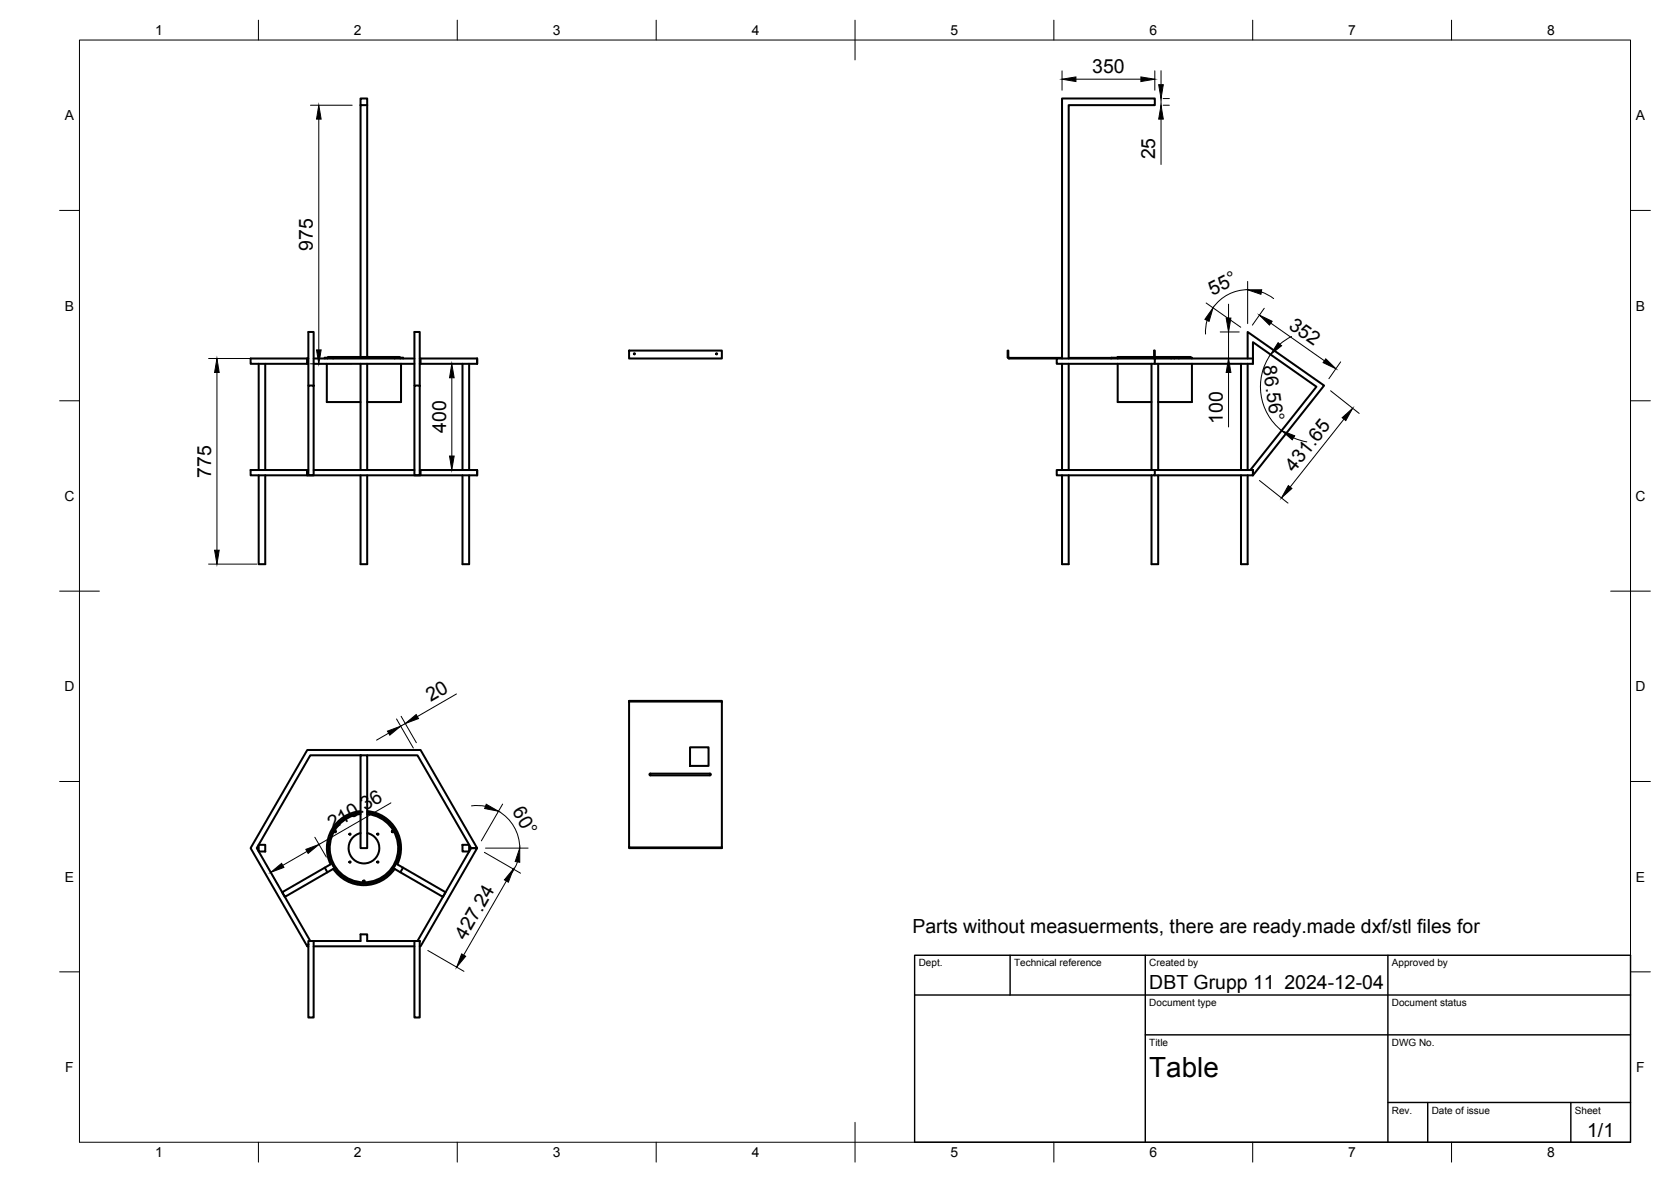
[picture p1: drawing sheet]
<svg xmlns="http://www.w3.org/2000/svg" width="420mm" height="297mm" viewBox="0 0 420 297" stroke-linecap="round" stroke-linejoin="round" font-family="sans-serif">
<!-- layer: Visible -->
<g fill="none" stroke="#000" stroke-width=".51">
<path d="M90.7 26.4h1.6v-1.6h-1.6v64.9M92.3 26.4v63.3M65 91.4v26.7M66.7 91.4v26.7M77.5 90.1h-14.5v1.3h14.3v-1.3v1.3h.2M77.5 96.9h1.4v22.6h-1.4zM77.5 96.9v-13.5h1.4v13.5M78.9 90.1h25.3M78.9 91.4h25.3M81.7 90.1v-.2h19.6v.2M82.2 91.4v9.6h8.5M82.3 89.9v.2"/>
<path d="M82.5 89.9v-.2h18v.2M83.8 89.9v.2M90.7 91.4v26.7M92.3 91.4v26.7M99.2 89.9v.2M100.7 89.9v.2M100.8 91.4v9.6h-8.5M104.2 96.9h1.3v22.6h-1.3zM104.2 96.9v-13.5h1.3v13.5M105.5 90.1h14.5v1.3h-14.5M105.7 90.1v1.3M116.3 91.4v26.7"/>
<path d="M118 91.4v26.7M158.2 88.1h23.3v2h-23.3zM253.5 89.8v-1.7h-.1v1.7l.3 .3h12M253.6 89.8l.1 .1h13.3M267 90.1v-65.3h23.4v1.6h-21.7v63.7M267 91.4v26.7M268.7 91.4v26.7M268.7 89.9h10.7M279.4 90.1v-.2h20.3v.2M281 91.4v9.6h8.5M281 89.7l.1 .4M281.4 89.9v-.2h17.9v.2"/>
<path d="M281.4 89.7h-.4v.2M289.5 91.4v26.7M290.2 89.7v-1.6h.2v1.6M290.4 90.1v1.3h-24.7v-1.3h49.3M291.2 91.4v26.7M294.4 89.9v.2M295.3 89.9v.2M296.4 89.9v.2M299.7 91.4v9.6h-8.5M312 91.4v26.7M313.7 90.1v-6.7l19.2 13.5-17.9 22.6v-1.4v1.4h-24.6M313.7 91.4v26.7"/>
<path d="M315 90.1v1.3h-24.6M315 90.1v-4.1l16 11.2-16.6 20.9M315 90.1v1.3M65 119.5v22.3h1.7v-22.3M77.5 118.1h-14.5v1.4h14.3v-1.4v1.4h42.7v-1.4h-14.5M78.9 118.1h25.3M90.7 119.5v22.3h1.6v-22.3M105.7 118.1v1.4M116.3 119.5v22.3h1.7v-22.3M267 119.5v22.3h1.7v-22.3M289.5 119.5v22.3h1.7v-22.3M290.4 118.1v1.4h-24.7v-1.4h49.3"/>
<path d="M312 119.5v22.3h1.7v-22.3M158.2 176.3v36.7h23.3v.1h-23.3v-.1M181.5 176.3v-.2h-23.3v.2h23.3v36.7M90.7 189.8h-12.7l-13.4 23.3 13.4 23.4M90.7 189.8h1.6v23.3h-1.6zM92.3 189.8h12.7l13.4 23.3h1.6l-14.3-24.6h-28.4l-14.3 24.6 14.3 24.7 .2-.5-.2 .5h.2M163.4 194.5l15.1-.1 .2 .2-.2 .2h-15zM173.5 187.8h4.7v4.7h-4.7zM65 212.3h1.7v1.7h-1.7zM81.7 218l-10.7 6.2 .6 1.2 10.7-6.2M83.1 217.2l-1.4 .8 .6 1.2 1.5-.8a9.3 9.3 0 0 0 15.4 0l1.5 .8 .6-1.2-1.4-.8M90.7 204.2a9 9 0 0 0-6.8 13.6 9 9 0 0 0 15.2 0 9 9 0 0 0-6.8-13.6"/>
<path d="M90.7 203.8a9.3 9.3 0 0 0-7.6 13.4M90.7 209.4a3.9 3.9 0 0 0-2.4 5.9 3.9 3.9 0 0 0 6.4 0 3.9 3.9 0 0 0-2.4-5.9M92.3 203.8a9.3 9.3 0 0 1 7.6 13.4M92.3 204.6a8.6 8.6 0 0 1 6.5 13.1 8.6 8.6 0 0 1-14.6 0 8.6 8.6 0 0 1 6.5-13.1M101.3 218l10.7 6.2-.6 1.2-10.7-6.2M116.3 212.3h1.7v1.7h-1.7zM77.5 236.5h1.4v19.2h-1.4zM78.9 236.5h11.8v-1.7h1.6v1.7h11.9M78.9 237.8h25.3M104.2 236.5h1.3v19.2h-1.3zM105 236.5l13.4-23.4h1.6l-14.3 24.7h-.2"/>
<circle cx="159.5" cy="88.9" r=".14"/>
<circle cx="180.2" cy="88.9" r=".14"/>
<circle cx="84.3" cy="209" r=".2"/>
<circle cx="88" cy="216.6" r=".16"/>
<circle cx="88" cy="209.6" r=".16"/>
<circle cx="95" cy="216.6" r=".16"/>
<circle cx="95" cy="209.6" r=".16"/>
<circle cx="98.7" cy="209" r=".2"/>
<circle cx="91.5" cy="221.5" r=".2"/>
</g>
<!-- layer: BORDER -->
<g fill="none" stroke="#000" stroke-width=".25">
<path d="M20 10.1h390v276.9h-390zM65 5.1v5M115 5.1v5M165 5.1v5M215 5.1v10M265 5.1v5M315 5.1v5M365 5.1v5M15 52.9h5M410 52.9h5M15 100.7h5M410 100.7h5"/>
<path d="M15 148.6h10M405 148.6h10M15 196.4h5M410 196.4h5M15 244.2h5M410 244.2h5M65 287v5M115 287v5M165 287v5M215 282.1v9.9M265 287v5M315 287v5"/>
<path d="M365 287v5"/>
</g>
<!-- layer: TITLEBLOCK -->
<path d="M230 240.1h180v46.9h-180zM230 250h180M254 240.1v9.9M288 240.1v46.9M349 240.1v46.9M288 260.1h122M349 277.1h61M359 277.1v9.9M395 277.1v9.9" fill="none" stroke="#000" stroke-width=".36"/>
<!-- layer: FD_Dimensions -->
<g fill="none" stroke="#000" stroke-width=".25">
<path d="M267 17.8v4.9M270.5 19.9h16.4M290.4 17.8v4.9M291.9 17.8v3.5M78.1 26.4h10.5M80.2 29.9v58M291.9 24.8v1.6M291.9 29.9v11.4M292.5 26.4h1.5M292.5 24.8h1.5M303.3 76.1l8.7 6.1M308.9 76.4v3.5"/>
<path d="M313.7 70.7v10.6M313.7 72.8a10.6 10.6 0 0 0-8.7 4.5M317.2 73.4l1.6 .7 1.4 .9M317.9 77.5l-3 4.2M52.5 90.1h12.1M54.5 93.6v44.7M78.1 91.4h10.5M113.6 94.9v19.7M303.5 80.5l-.3 1.7-.1 1.8M306.8 90.1h4.8M306.8 83.4h4.8M308.9 83.4v6.7"/>
<path d="M308.9 93.6v13.7M319.5 89.1a14.1 14.1 0 0 0 2.8 19.1M319.5 81.2l13.5 9.5M324.7 84.6l-2.9 1.9M334.6 98.2l7.2 5.7M337.1 90.9l-3 4.3M325.2 110l3.4 1M337.9 105.3l-13.5 17.1M316.7 120.7l7.1 5.7M52.5 141.8h12.1M114.8 174.4l-9.9 5.7M97.7 184.2l-3 1.8"/>
<path d="M99.7 180.7l4.2 7.3M100.9 180l3.8 6.7M101.9 181.8l-1.1 .7M67 217.4l2.9 5M77.2 214l-6.1 3.5M79.2 210.4l2.9 5M98.3 201.8l-18.1 10.4M118.6 202.5l1.7-.1 1.8 .2M121.8 214.2l9.1 5.2M122.1 213.1h10.7M125.3 203.9a10.7 10.7 0 0 1 5.4 9.2M126.4 202.1l-5.4 9.2"/>
<path d="M130.1 216.6l-.7 1.6-.9 1.5M107.6 238.9l9 5.2M127.3 221.4l-10.7 18.6"/>
</g>
<g fill="#000" stroke="#000" stroke-width=".25">
<path d="M267 19.9l3.5-.6v1.2zM286.9 19.3l3.5 .6-3.5 .6zM80.2 26.4l.6 3.5h-1.2zM291.3 21.3h1.2l-.6 3.5zM291.9 26.4l.6 3.5h-1.2zM308.3 79.9h1.2l-.6 3.5zM313.7 72.8h3.5l-.1 1.2zM54.5 90.1l.6 3.5h-1.1zM79.6 87.9h1.2l-.6 3.5zM113.6 91.4l.6 3.5h-1.2zM305 77.4l-1 3.4-1-.6zM308.9 90.1l.6 3.5h-1.2z"/>
<path d="M316.7 79.2l3.2 1.5-.7 1zM321.4 86.1l.8 .8-2.7 2.2zM333.4 90.2l2.5 2.5-3.2-1.6zM113 114.6h1.2l-.6 3.5zM322.2 108.2l3.3 1.3-.6 1zM337.5 105l2.6-2.4-1.7 3.1zM54 138.3h1.1l-.6 3.5zM323.9 122l.9 .8-2.6 2.3zM101.9 181.8l2.7-2.2 .6 1zM97.4 183.7l3.4-1.2-2.8 2.2zM68.1 219.2l2.7-2.2 .6 1zM76.9 213.5l3.3-1.3-2.7 2.3z"/>
<path d="M122.3 202.1l3 1.8-3.4-.7zM130.7 213.1v3.6l-1.2-.2zM116.1 239.7l1 .6-2.3 2.7zM129.1 218.4l-1.3 3.3-1-.6z"/>
</g>
<text font-size="7" x="289" y="270.6">Table</text>
<g font-size="4.9">
<text x="274.6" y="18.4">350</text>
<text x="290.5" y="40.1" transform="rotate(-90 290.5 40.1)">25</text>
<text x="78.7" y="63" transform="rotate(-90 78.7 63)">975</text>
<text x="304.9" y="74.4" transform="rotate(-28 304.9 74.4)">55°</text>
<text x="323.8" y="82.4" transform="rotate(35 323.8 82.4)">352</text>
<text x="317.5" y="92" transform="rotate(82 317.5 92)">86.56°</text>
<text x="307.4" y="106.4" transform="rotate(-90 307.4 106.4)">100</text>
<text x="112.2" y="108.8" transform="rotate(-90 112.2 108.8)">400</text>
<text x="325.4" y="118.8" transform="rotate(-51 325.4 118.8)">431.65</text>
<text x="53.1" y="120" transform="rotate(-90 53.1 120)">775</text>
<text x="108.3" y="176.4" transform="rotate(-30 108.3 176.4)">20</text>
<text x="128.7" y="203.9" transform="rotate(60 128.7 203.9)">60°</text>
<text x="83.6" y="208.6" transform="rotate(-30 83.6 208.6)">210.36</text>
<text x="117.1" y="236.4" transform="rotate(-60 117.1 236.4)">427.24</text>
<text x="229.4" y="234.4">Parts without measuerments, there are ready.made dxf/stl files for</text>
<text x="289" y="248.5">DBT Grupp 11</text>
<text x="323" y="248.5">2024-12-04</text>
<text x="399.1" y="285.7">1/1</text>
</g>
<g font-size="3.5">
<text x="39" y="8.8">1</text>
<text x="89" y="8.8">2</text>
<text x="139" y="8.8">3</text>
<text x="189" y="8.8">4</text>
<text x="239" y="8.8">5</text>
<text x="289" y="8.8">6</text>
<text x="339" y="8.8">7</text>
<text x="389" y="8.8">8</text>
<text x="16.3" y="30.2">A</text>
<text x="411.3" y="30.2">A</text>
<text x="16.3" y="78">B</text>
<text x="411.3" y="78">B</text>
<text x="16.2" y="125.9">C</text>
<text x="411.2" y="125.9">C</text>
<text x="16.2" y="173.7">D</text>
<text x="411.2" y="173.7">D</text>
<text x="16.3" y="221.6">E</text>
<text x="411.3" y="221.6">E</text>
<text x="16.4" y="269.4">F</text>
<text x="411.4" y="269.4">F</text>
<text x="39" y="290.8">1</text>
<text x="89" y="290.8">2</text>
<text x="139" y="290.8">3</text>
<text x="189" y="290.8">4</text>
<text x="239" y="290.8">5</text>
<text x="289" y="290.8">6</text>
<text x="339" y="290.8">7</text>
<text x="389" y="290.8">8</text>
</g>
<g font-size="2.5">
<text x="231" y="242.9">Dept.</text>
<text x="255" y="242.9">Technical reference</text>
<text x="289" y="242.9">Created by</text>
<text x="350" y="242.9">Approved by</text>
<text x="289" y="252.8">Document type</text>
<text x="350" y="252.8">Document status</text>
<text x="289" y="262.9">Title</text>
<text x="350" y="262.9">DWG No.</text>
<text x="350" y="279.9">Rev.</text>
<text x="360" y="279.9">Date of issue</text>
<text x="396" y="279.9">Sheet</text>
</g>
</svg>
